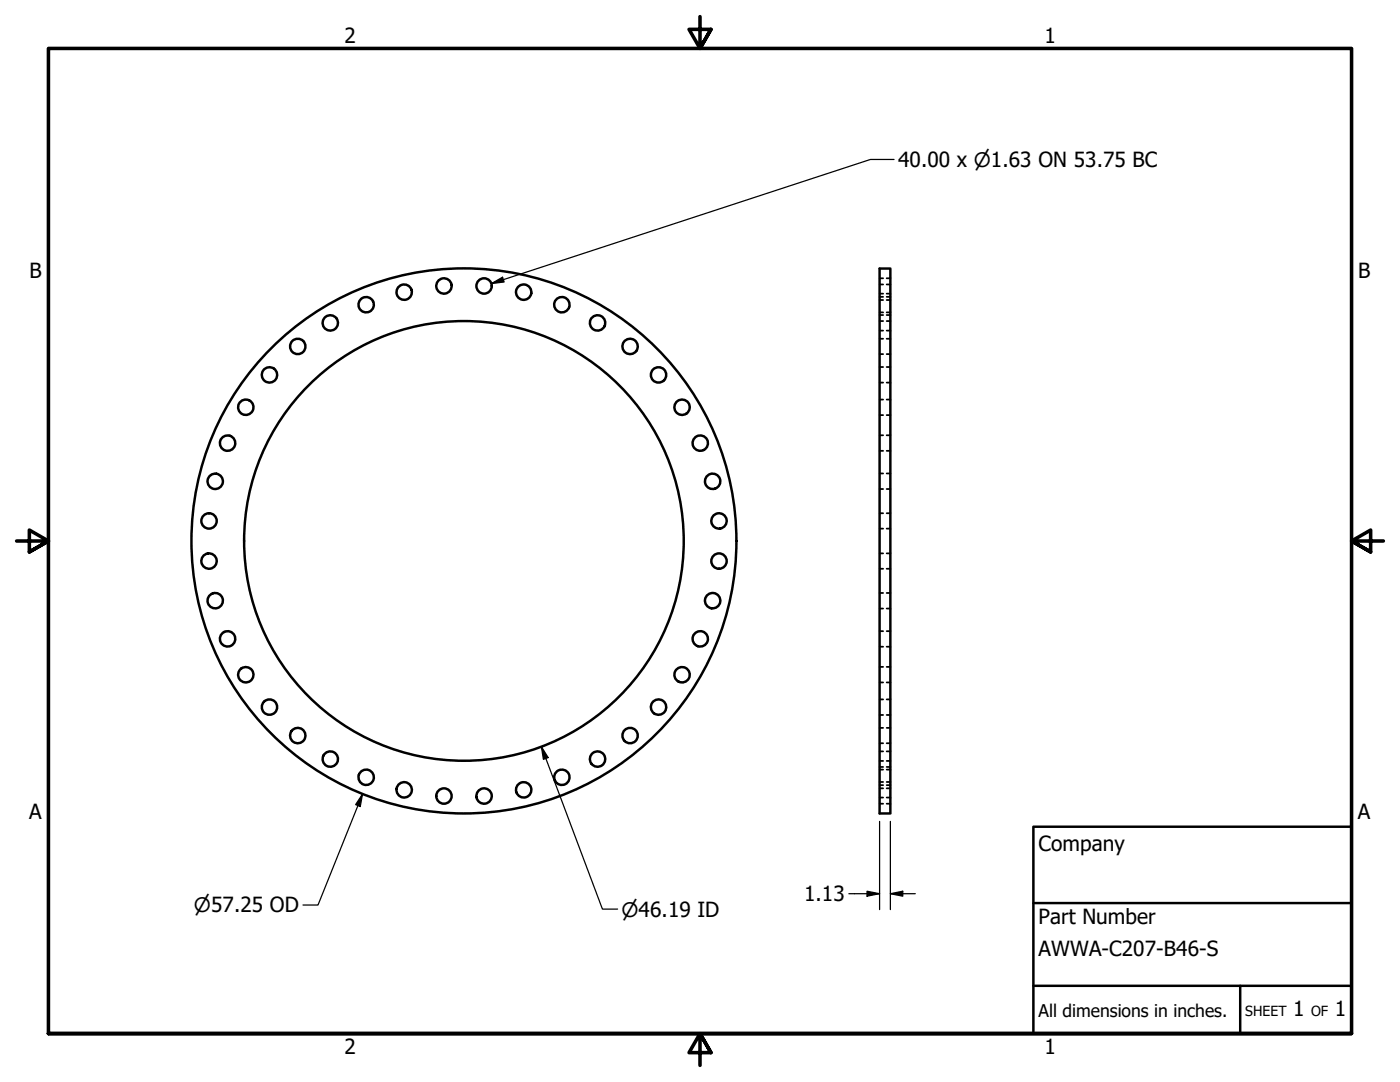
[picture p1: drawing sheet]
<svg xmlns="http://www.w3.org/2000/svg" width="279mm" height="216mm" viewBox="0 0 279 216" stroke-linecap="round" stroke-linejoin="round" font-family="sans-serif">
<!-- layer: Visible (ANSI) -->
<g fill="none" stroke="#000" stroke-width=".49">
<path d="M175.5 53.6h2.2v108.7h-2.2z"/>
<circle cx="80.7" cy="58.3" r="1.53"/>
<circle cx="88.6" cy="57.1" r="1.53"/>
<circle cx="96.6" cy="57.1" r="1.53"/>
<circle cx="104.5" cy="58.3" r="1.53"/>
<circle cx="53.8" cy="74.8" r="1.53"/>
<circle cx="59.4" cy="69.1" r="1.53"/>
<circle cx="65.9" cy="64.4" r="1.53"/>
<circle cx="73.1" cy="60.8" r="1.53"/>
<circle cx="112.1" cy="60.8" r="1.53"/>
<circle cx="119.3" cy="64.4" r="1.53"/>
<circle cx="125.7" cy="69.1" r="1.53"/>
<circle cx="131.4" cy="74.8" r="1.53"/>
<circle cx="43" cy="96" r="1.53"/>
<circle cx="45.4" cy="88.4" r="1.53"/>
<circle cx="49.1" cy="81.3" r="1.53"/>
<circle cx="136.1" cy="81.3" r="1.53"/>
<circle cx="139.8" cy="88.4" r="1.53"/>
<circle cx="142.2" cy="96" r="1.53"/>
<circle cx="41.7" cy="103.9" r="1.53"/>
<circle cx="41.7" cy="112" r="1.53"/>
<circle cx="43" cy="119.9" r="1.53"/>
<circle cx="92.6" cy="107.9" r="54.4"/>
<circle cx="92.6" cy="107.9" r="43.9"/>
<circle cx="142.2" cy="119.9" r="1.53"/>
<circle cx="143.5" cy="103.9" r="1.53"/>
<circle cx="143.5" cy="112" r="1.53"/>
<circle cx="45.4" cy="127.5" r="1.53"/>
<circle cx="49.1" cy="134.6" r="1.53"/>
<circle cx="136.1" cy="134.6" r="1.53"/>
<circle cx="139.8" cy="127.5" r="1.53"/>
<circle cx="53.8" cy="141.1" r="1.53"/>
<circle cx="59.4" cy="146.8" r="1.53"/>
<circle cx="65.9" cy="151.5" r="1.53"/>
<circle cx="73.1" cy="155.1" r="1.53"/>
<circle cx="80.7" cy="157.6" r="1.53"/>
<circle cx="88.6" cy="158.8" r="1.53"/>
<circle cx="96.6" cy="158.8" r="1.53"/>
<circle cx="104.5" cy="157.6" r="1.53"/>
<circle cx="112.1" cy="155.1" r="1.53"/>
<circle cx="119.3" cy="151.5" r="1.53"/>
<circle cx="125.7" cy="146.8" r="1.53"/>
<circle cx="131.4" cy="141.1" r="1.53"/>
</g>
<!-- layer: Hidden (ANSI) -->
<g fill="none" stroke="#000" stroke-width=".35">
<path d="M175.5 59.9h.7M175.5 56.8h.7M175.5 59.2h.7M175.5 58.6h.7M175.5 55.5h.7M177 59.9h.7M177 56.8h.7M177 59.2h.7M177 58.6h.7M177 55.5h.7M175.5 64.1h.7M175.5 62.3h.7"/>
<path d="M175.5 66h.7M175.5 62.9h.7M175.5 70.7h.7M175.5 67.6h.7M175.5 76.3h.7M175.5 73.2h.7M175.5 79.7h.7M177 64.1h.7M177 62.3h.7M177 66h.7M177 62.9h.7M177 70.7h.7"/>
<path d="M177 67.6h.7M177 76.3h.7M177 73.2h.7M177 79.7h.7M175.5 82.8h.7M175.5 90h.7M175.5 86.9h.7M175.5 97.6h.7M175.5 94.5h.7M177 82.8h.7M177 90h.7M177 86.9h.7"/>
<path d="M177 97.6h.7M177 94.5h.7M175.5 105.5h.7M175.5 102.4h.7M175.5 113.5h.7M175.5 110.4h.7M175.5 118.3h.7M177 105.5h.7M177 102.4h.7M177 113.5h.7M177 110.4h.7M177 118.3h.7"/>
<path d="M175.5 121.4h.7M175.5 129h.7M175.5 125.9h.7M175.5 136.2h.7M175.5 133.1h.7M175.5 139.6h.7M177 121.4h.7M177 129h.7M177 125.9h.7M177 136.2h.7M177 133.1h.7M177 139.6h.7"/>
<path d="M175.5 151.8h.7M175.5 142.7h.7M175.5 148.3h.7M175.5 145.2h.7M175.5 153h.7M175.5 149.9h.7M175.5 156.7h.7M175.5 153.6h.7M175.5 159.1h.7M175.5 156h.7M175.5 157.3h.7M177 151.8h.7"/>
<path d="M177 142.7h.7M177 148.3h.7M177 145.2h.7M177 153h.7M177 149.9h.7M177 156.7h.7M177 153.6h.7M177 159.1h.7M177 156h.7M177 157.3h.7M175.5 160.4h.7M177 160.4h.7"/>
</g>
<!-- layer: Border (ANSI) -->
<path d="M139.7 3.3v6.4l-2.2-3.8h4.4l-2.2 3.8 2.2-3.8M3.3 107.9h6.4l-3.8-2.1v4.3l3.8-2.2-3.8 2.2M276.1 107.9h-6.4l3.8-2.1v4.3l-3.8-2.2 3.8 2.2M9.7 206.2v-196.5h260v196.5h-260h260M141.9 210l-2.2-3.8 2.2 3.8h-4.4l2.2-3.8v6.4" fill="none" stroke="#000" stroke-width=".71"/>
<!-- layer: Title (ANSI) -->
<path d="M206.2 165h63.5v41.2h-63.5zM206.2 196.7h63.5M206.2 180.2h63.5M247.5 196.7v9.5" fill="none" stroke="#000" stroke-width=".49"/>
<!-- layer: Dimension (ANSI) -->
<path d="M178.4 31.8h-4.7l-75.6 24.8M98.1 56.6l2.2-1.3 .3 1zM72.4 158.4l-.5 2.5-.9-.4zM72.4 158.4l-8.9 22.2h-3M108.1 149l1.3 2.2-1 .3zM108.1 149l12.1 32.4h3.1M169.4 178.3h6.1M173 177.8l2.5 .5-2.5 .5zM175.5 163.9v17.6M177.7 178.3l2.5-.5v1zM177.7 178.3h5M177.7 163.9v17.6" fill="none" stroke="#000" stroke-width=".25"/>
<g fill="#000">
<path d="M98.1 56.6l2.2-1.3 .3 1z" fill-rule="evenodd"/>
<path d="M108.1 149l1.3 2.2-1 .3z" fill-rule="evenodd"/>
<path d="M72.4 158.4l-.5 2.5-.9-.4z" fill-rule="evenodd"/>
<path d="M173 177.8l2.5 .5-2.5 .5z" fill-rule="evenodd"/>
<path d="M177.7 178.3l2.5-.5v1z" fill-rule="evenodd"/>
</g>
<g font-size="4.2">
<text x="68.7" y="8.6">2</text>
<text x="208.4" y="8.6">1</text>
<text x="179.2" y="33.3">40.00 x ⌀1.63 ON 53.75 BC</text>
<text x="5.9" y="55.5">B</text>
<text x="271" y="55.5">B</text>
<text x="5.8" y="163.4">A</text>
<text x="271" y="163.4">A</text>
<text x="207.3" y="169.8">Company</text>
<text x="160.5" y="179.8">1.13</text>
<text x="207.3" y="184.4">Part Number</text>
<text x="207.3" y="190.7">AWWA-C207-B46-S</text>
<text x="258.1" y="202.8">1</text>
<text x="266.4" y="202.8">1</text>
<text x="68.7" y="210.3">2</text>
<text x="208.4" y="210.3">1</text>
</g>
<g font-size="4">
<text x="38.7" y="182.1">⌀57.25 OD</text>
<text x="124" y="182.9">⌀46.19 ID</text>
</g>
<text font-size="3.5" x="207.3" y="202.9">All dimensions in inches.</text>
<g font-size="2.8">
<text x="248.5" y="202.8">SHEET</text>
<text x="261.7" y="202.8">OF</text>
</g>
</svg>
